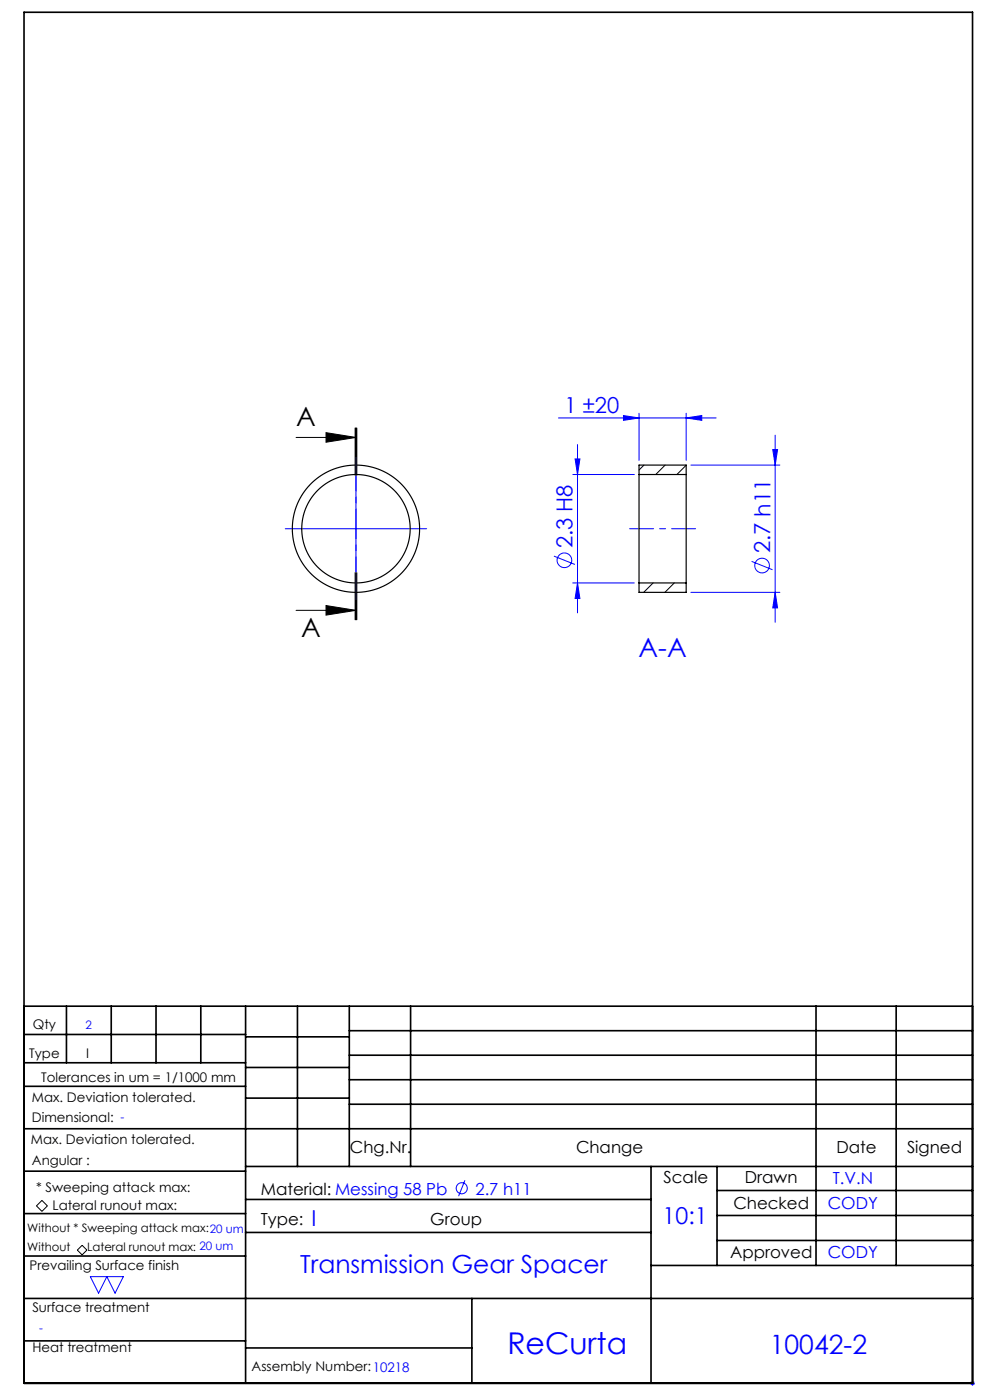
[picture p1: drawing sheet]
<svg xmlns="http://www.w3.org/2000/svg" width="210mm" height="297mm" viewBox="0 0 210 297" stroke-linecap="round" stroke-linejoin="round" font-family="sans-serif">
<g fill="none" stroke="#00f" stroke-width=".21">
<path d="M75.5 97.2v30M118.5 88.7h33.4M122 97.4h1l-.5 3.3zM122.5 94.3v35.7M132.3 88.2l3.3 .5-3.3 .5zM135.6 87.7v10M145.6 88.7l3.3-.5v1zM145.6 87.7v10M146.6 98.7h18.8M163.9 95.4h1l-.5 3.3zM164.4 92.3v39.7M60.5 112.2h30"/>
<path d="M117.5 118l4.4 1.7M121.5 100.7h13.1M159.4 119.1l4.5 1.8M121.5 123.7h13.1M122.5 123.7l.5 3.3h-1zM146.6 125.7h18.8M164.4 125.7l.5 3.3h-1zM98.6 250.4l-1.3 3.4M19.2 270.8h7l-1.8 3.5-1.7-3.5-1.8 3.5zM205.8 293.5h1M205.9 293.1l.7 .7M206.3 293v1"/>
<path d="M206.6 293.1l-.7 .7"/>
<circle cx="119.7" cy="118.9" r="1.56"/>
<circle cx="161.7" cy="120" r="1.56"/>
<circle cx="97.9" cy="252.1" r="1.18"/>
</g>
<path d="M62.8 92.8h12.7M69.2 91.8l6.3 1-6.3 1zM75.3 90.8v10M75.5 90.8v10M75.7 90.8v10M62.8 129.5h12.7M69.2 128.5l6.3 1-6.3 1zM75.3 121.5v10M75.5 121.5v10M75.7 121.5v10zM8.9 254.7l1.2 1.1-1.2 1.2-1.2-1.2zM16.4 265.2l1-1 1 1-1 1z" fill="none" stroke="#000" stroke-width=".21"/>
<path d="M75.5 90.8v40.7" fill="none" stroke="#000" stroke-width=".21" stroke-dasharray="6.3 1.3 1.3 1.3" stroke-dashoffset="3.2"/>
<path d="M133.6 112.2h14" fill="none" stroke="#00f" stroke-width=".21" stroke-dasharray="15.2 1.3 1.3 1.3" stroke-dashoffset="10.1"/>
<g fill="none" stroke="#000" stroke-width=".35">
<path d="M5.1 2.6h201.2v290.9h-201.2zM5.1 213.5h201.2M5.1 219.5h47M14.1 213.5v12M23.6 213.5v12M33.1 213.5v12M42.6 213.5v12M52.1 213.5v80M52.1 220h22M63.1 213.5v34M74.1 218.7h132.2M74.1 213.5v34"/>
<path d="M87.1 213.5v34M173.1 213.5v55M190.1 213.5v55M5.1 239.5h201.2M5.1 230.5h47M5.1 225.5h47M52.1 226.5h22M52.1 233h22M74.1 223.9h132.2M74.1 229.1h132.2M74.1 234.3h132.2M5.1 257.5h47"/>
<path d="M5.1 248.5h47M52.1 247.5h154.2M52.1 254.5h86M138.1 247.5v46M152.1 247.5v21M152.1 252.6h54.2M152.1 257.9h54.2M5.1 275.5h201.2M5.1 266.5h47M52.1 261.5h86M100.1 275.5v18M138.1 268.5h68.2"/>
<path d="M152.1 263.2h54.2M5.1 284.5h47M52.1 286h48"/>
</g>
<path d="M69.2 91.8l6.3 1-6.3 1zM69.2 128.5l6.3 1-6.3 1z" fill="#000"/>
<g fill="#00f">
<path d="M132.3 88.2l3.3 .5-3.3 .5zM145.6 88.7l3.3-.5v1z"/>
<path d="M122.5 123.7l.5 3.3h-1zM122 97.4h1l-.5 3.3z"/>
<path d="M163.9 95.4h1l-.5 3.3zM164.4 125.7l.5 3.3h-1z"/>
</g>
<g fill="none" stroke="#000" stroke-width=".25">
<path d="M135.6 100.7v23M135.6 100.7v-2h10v2M135.6 100.7h10M145.6 100.7v23M135.6 123.7v2h10v-2M135.6 123.7h10"/>
<circle cx="75.5" cy="112.2" r="13.5"/>
<circle cx="75.5" cy="112.2" r="11.5"/>
</g>
<path d="M136.6 98.7l-1 1M141.1 98.7l-2 2M145.6 98.7l-2 2M138.5 123.7l-2 2M143 123.7l-2 2M145.6 125.6l-.1 .1" fill="none" stroke="#000" stroke-width=".21"/>
<text font-size="6.3" fill="#00f" x="107.6" y="287.3">ReCurta</text>
<g font-size="5.6">
<text x="62.8" y="90.3">A</text>
<text x="63.9" y="135.2">A</text>
</g>
<g font-size="5.6" fill="#00f">
<text x="135.4" y="139.3">A-A</text>
<text x="163.3" y="287.2">10042-2</text>
</g>
<text font-size="5.3" fill="#00f" x="63.7" y="270.1">Transmission Gear Spacer</text>
<text font-size="4.9" fill="#00f" x="140.6" y="259.7">10:1</text>
<g font-size="4.7" fill="#00f">
<text x="119.7" y="87.7">1 ±20</text>
<text x="121.4" y="116.3" transform="rotate(-90 121.4 116.3)">2.3 H8</text>
<text x="163.4" y="117.4" transform="rotate(-90 163.4 117.4)">2.7 h11</text>
<text x="66.1" y="260">I</text>
</g>
<g font-size="3.5">
<text x="74.2" y="244.7">Chg.Nr.</text>
<text x="122.2" y="244.7">Change</text>
<text x="177.4" y="244.7">Date</text>
<text x="192.4" y="244.7">Signed</text>
<text x="140.8" y="250.9">Scale</text>
<text x="158" y="250.9">Drawn</text>
<text x="55.3" y="253.5">Material: Messing 58 Pb</text>
<text x="155.6" y="256.4">Checked</text>
<text x="55.3" y="259.8">Type:</text>
<text x="91.3" y="259.8">Group</text>
<text x="154.9" y="266.9">Approved</text>
</g>
<g font-size="3.5" fill="#00f">
<text x="176.6" y="251.1">T.V.N</text>
<text x="100.9" y="253.4">2.7 h11</text>
<text x="175.6" y="256.6">CODY</text>
<text x="175.6" y="267">CODY</text>
</g>
<g font-size="2.8">
<text x="7" y="218.4">Qty</text>
<text x="6.2" y="224.5">Type</text>
<text x="18.2" y="224.5">I</text>
<text x="6.8" y="233.7">Max. Deviation tolerated.</text>
<text x="8.8" y="229.4">Tolerances in um = 1/1000 mm</text>
<text x="6.8" y="238.1">Dimensional:</text>
<text x="6.6" y="242.8">Max. Deviation tolerated.</text>
<text x="6.8" y="247.1">Angular :</text>
<text x="7.6" y="252.9">* Sweeping attack max:</text>
<text x="11.2" y="256.7">Lateral runout max:</text>
<text x="6.3" y="269.5">Prevailing Surface finish</text>
<text x="6.9" y="278.3">Surface treatment</text>
<text x="6.9" y="286.7">Heat treatment</text>
<text x="53.4" y="290.9">Assembly Number:10218</text>
</g>
<g font-size="2.5" fill="#00f">
<text x="18.1" y="218.3">2</text>
<text x="25.5" y="237.9">-</text>
<text x="8.3" y="282.6">-</text>
</g>
<g font-size="2.5">
<text x="5.8" y="261.4">Without * Sweeping attack max:20 um</text>
<text x="5.8" y="265.4">Without</text>
<text x="18.5" y="265.3">Lateral runout max: 20 um</text>
</g>
</svg>
